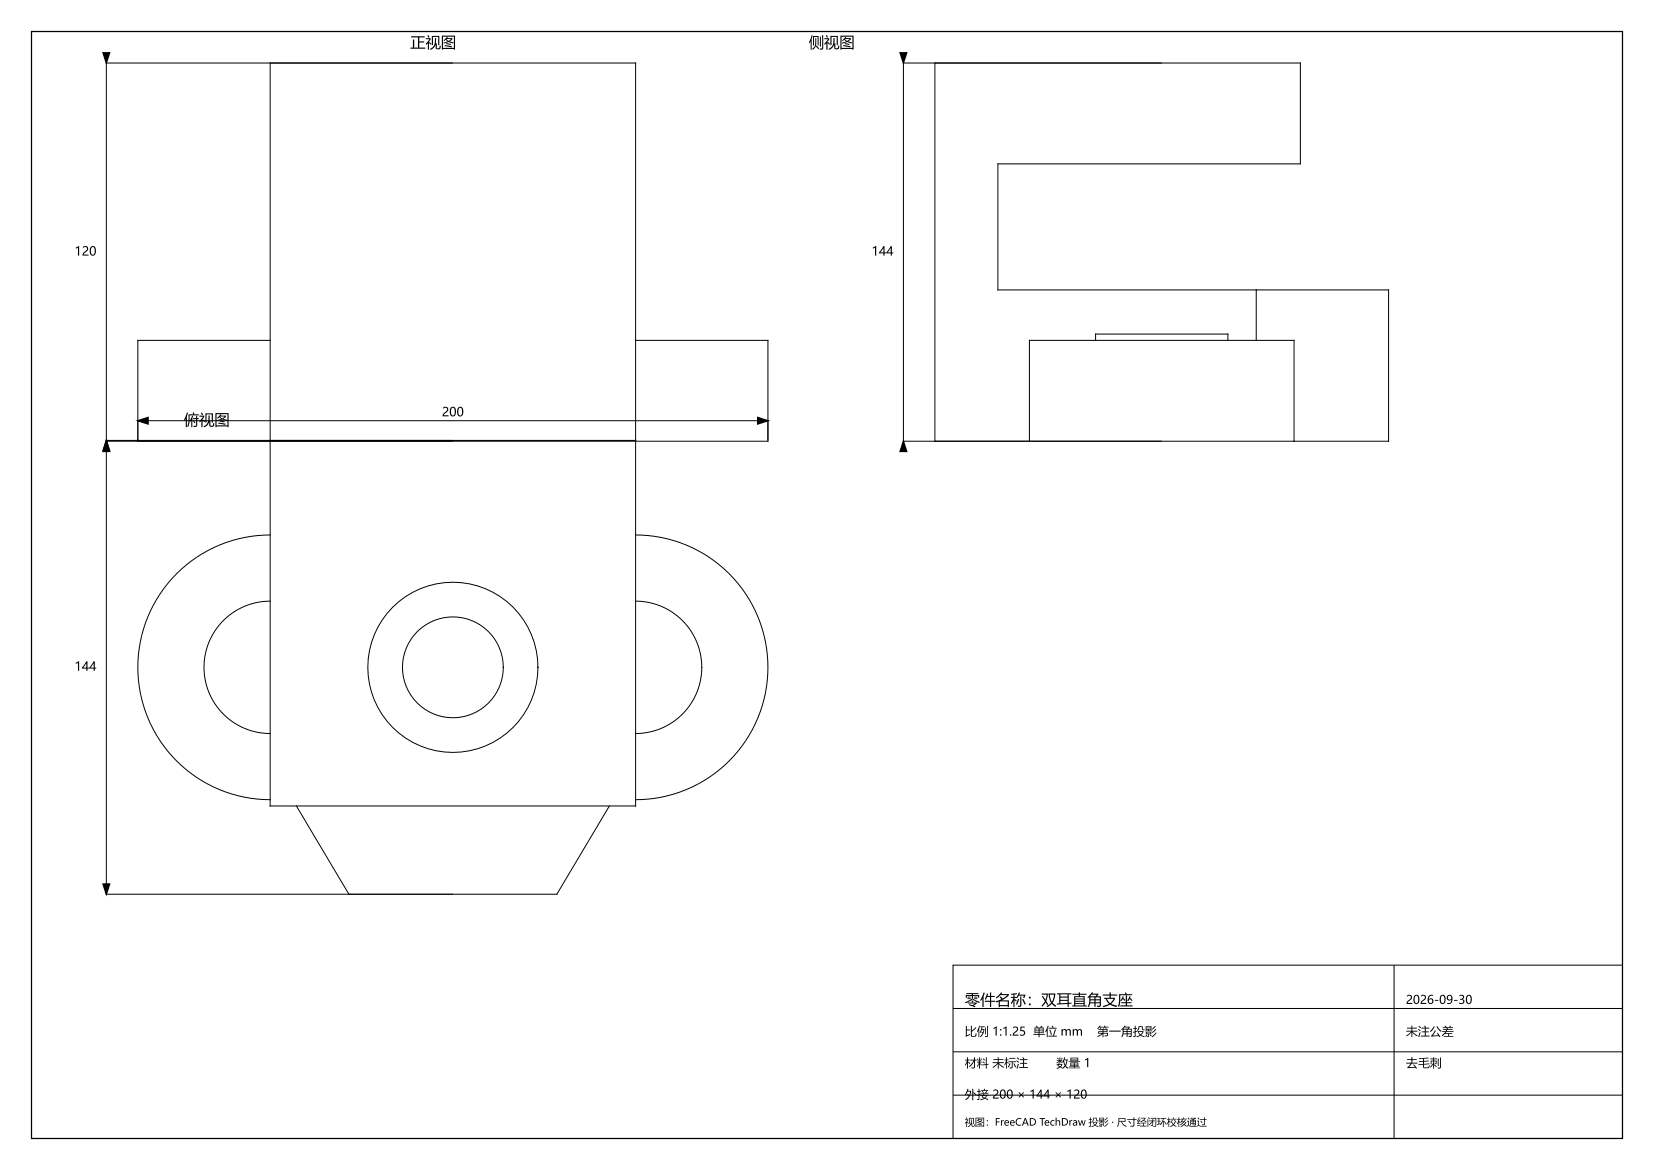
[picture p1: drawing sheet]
<svg xmlns="http://www.w3.org/2000/svg" width="420mm" height="297mm" viewBox="0 0 420 297" stroke-linecap="round" stroke-linejoin="round" font-family="sans-serif">
<path d="M8 8h404v281h-404z" fill="none" stroke="#000" stroke-width=".32"/>
<g fill="none" stroke="#000" stroke-width=".25">
<path d="M115 16h-88v211h88M295 16h-65.6v96h65.6M319 73.6h-65.6v-32h76.8v-25.6h-92.8v96h24M319 73.6h33.6v38.4h-24M319 73.6v12.8M68.6 86.4h-33.6v25.6h33.6M161.4 86.4h33.6v25.6h-33.6M278.2 86.4v-1.6h33.6v1.6M27 111.8h88M27 112h88M35 111.8v-5h160v5M68.6 111.8h92.8v92.8h-92.8z"/>
<path d="M68.6 112h92.8M68.6 112v-96h92.8v96M261.4 112h67.2M261.4 112v-25.6h67.2v25.6M68.6 135.8a33.6 33.6 0 0 0-33.6 33.6 33.6 33.6 0 0 0 33.6 33.6M161.4 135.8a33.6 33.6 0 0 1 33.6 33.6 33.6 33.6 0 0 1-33.6 33.6M68.6 152.6a16.8 16.8 0 0 0-16.8 16.8 16.8 16.8 0 0 0 16.8 16.8M161.4 152.6a16.8 16.8 0 0 1 16.8 16.8 16.8 16.8 0 0 1-16.8 16.8M75.3 204.6l13.3 22.4h52.8l13.3-22.4M242 245h170v44h-170zM242 256h170M354 245v44"/>
<path d="M242 278h170M242 267h170"/>
<circle cx="115" cy="169.4" r="21.6"/>
<circle cx="115" cy="169.4" r="12.8"/>
</g>
<path d="M26.2 13.4h1.6l-.8 2.6zM228.6 13.4h1.6l-.8 2.6zM27 111.8l.8 2.6h-1.6zM27 112l.8 2.6h-1.6zM35 106.8l2.6-.8v1.6zM192.4 106l2.6 .8-2.6 .8zM229.4 112l.8 2.6h-1.6zM26.2 224.4h1.6l-.8 2.6z" fill="#000" stroke="#000" stroke-width=".35"/>
<g font-size="3.9">
<text x="104.2" y="12.1">正视图</text>
<text x="205.4" y="12.1">侧视图</text>
<text x="46.7" y="107.9">俯视图</text>
<text x="245" y="255.1">零件名称：双耳直角支座</text>
</g>
<g font-size="3.2">
<text x="18.9" y="64.9">120</text>
<text x="221.3" y="64.9">144</text>
<text x="112.2" y="105.7">200</text>
<text x="18.9" y="170.3">144</text>
</g>
<g font-size="3">
<text x="357" y="254.8">2026-09-30</text>
<text x="245" y="262.9">比例 1:1.25 单位 mm</text>
<text x="278.6" y="262.9">第一角投影</text>
<text x="357" y="262.9">未注公差</text>
<text x="245" y="270.9">材料 未标注</text>
<text x="268.2" y="270.9">数量 1</text>
<text x="357" y="270.9">去毛刺</text>
<text x="245" y="278.9">外接 200 × 144 × 120</text>
</g>
<text font-size="2.5" x="245" y="285.7">视图：FreeCAD TechDraw 投影 · 尺寸经闭环校核通过</text>
</svg>
